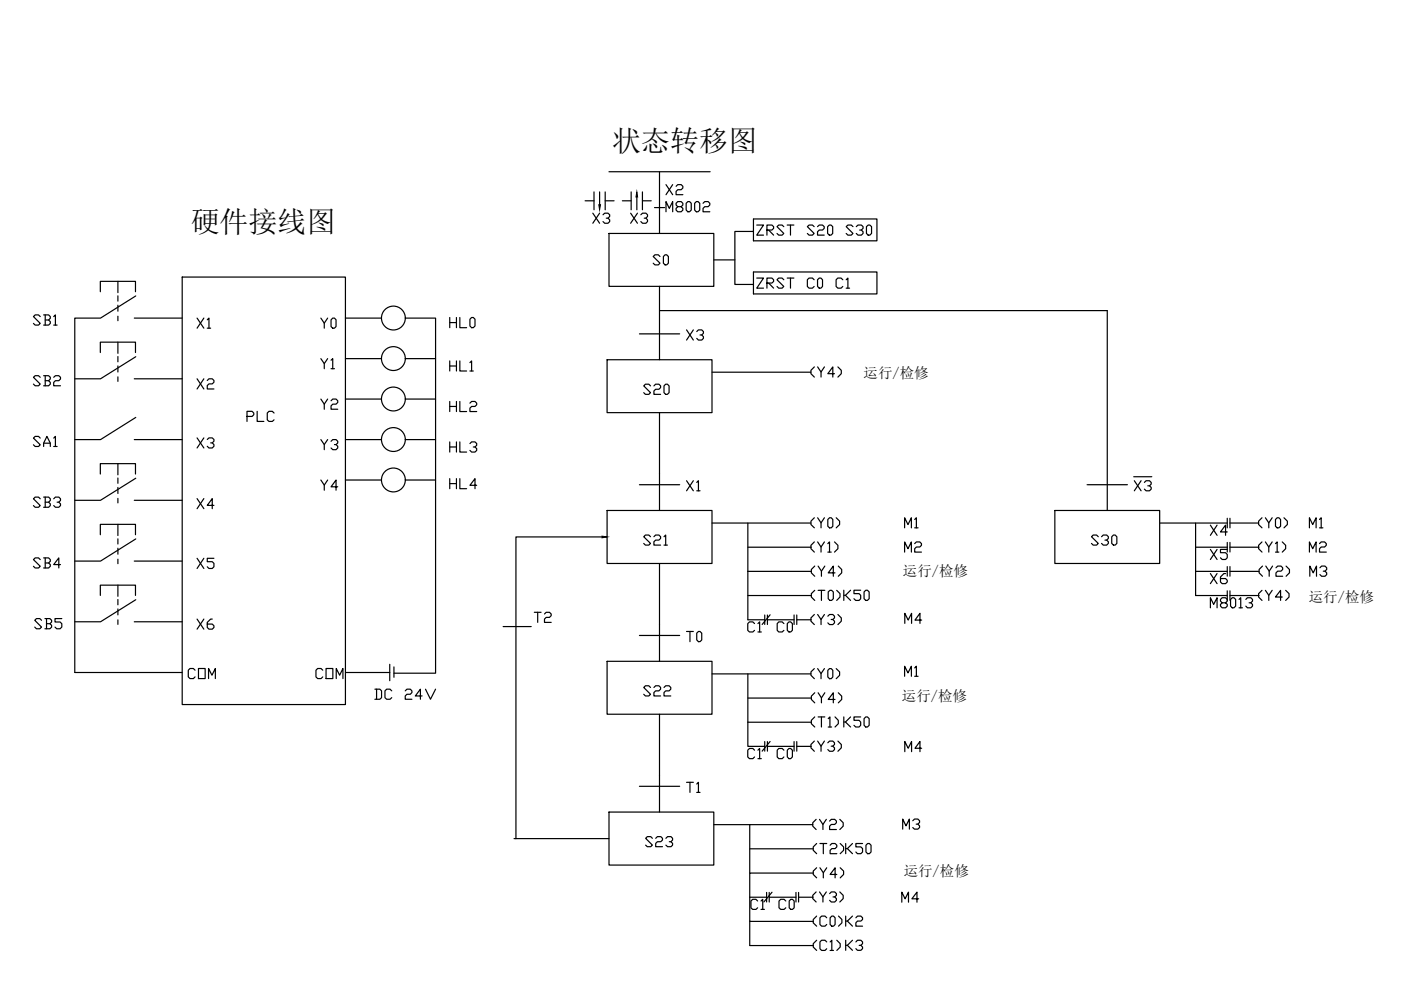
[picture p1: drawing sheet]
<svg xmlns="http://www.w3.org/2000/svg" width="297mm" height="210mm" viewBox="0 0 297 210" stroke-linecap="round" stroke-linejoin="round" font-family="sans-serif">
<!-- layer: 0 -->
<g fill="none" stroke="#000" stroke-width=".25">
<path d="M129.1 36.4h21.5M139.8 36.4v13.1M25 59.7v2.3M38.6 58.7h34.6v90.7h-34.6zM124.1 42.6h1.8M125.9 40.7v3.8M127.1 40.7v2.7M128.3 42.6h1.9M128.3 40.7v3.8M129.1 49.5h22.2v11.2h-22.2zM132 42.6h1.8M133.8 40.7v3.8"/>
<path d="M135 41.8v2.7M136.2 40.7v3.8M136.2 42.6h1.9M151.3 55.1h4.5M159.7 51.1h26.2v-4.7h-26.2v2.7h-3.9v11.2h3.9M159.7 57.7h26.2v4.6h-26.2M21.3 61.9v-2.2h7.4v2.2M21.3 74.7v-2.2h7.4v2.2M25 62.7v1.1M25 64.7v1.3M25 67v1M25 72.5v2.4"/>
<path d="M25 75.6v1.1M25 77.6v1.3M25 79.9v1M28.5 67.4h10.1M28.8 62.7l-7.5 4.7h-5.4v75.2h22.7M28.8 75.6l-7.5 4.7h-5.4M73.2 67.4h7.7M73.2 76h7.7M85.9 67.4h6.5v75.3h-8.9M85.9 76h6.5M95.4 67.3v2.2M95.4 68.4h1.4"/>
<path d="M96.8 67.3v2.2M97.5 67.3v2.2h1.4M99.6 67.7l.4-.4h.4l.3 .4v1.4l-.3 .4h-.4l-.4-.4zM128.7 76.3h22.3v11.2h-22.3zM135.6 70.8h8.5M139.8 60.7v15.6M139.8 65.9h95v42.3M151 78.9h20.9M25 98.3v2.4M28.5 93.2h10.1M28.5 80.3h10.1M28.8 88.5l-7.5 4.7h-5.4"/>
<path d="M73.2 84.6h7.7M73.2 93.2h7.7M85.9 84.6h6.5M85.9 93.2h6.5M139.8 87.5v20.7M21.3 100.5v-2.2h7.4v2.2M21.3 113.4v-2.2h7.4v2.2M25 101.4v1.1M25 103.3v1.3M25 105.7v.9M25 111.2v2.3M25 114.2v1.1"/>
<path d="M25 116.2v1.3M25 118.6v.9M28.5 106.1h10.1M28.5 119h10.1M28.8 101.4l-7.5 4.7h-5.4M28.8 114.3l-7.5 4.7h-5.4M73.2 101.8h7.7M85.9 101.8h6.5M127.6 113.8h-18.2v64M128.7 108.2h22.3v11.3h-22.3zM135.6 102.8h8.5M139.8 119.5v20.7"/>
<path d="M151 110.9h20.9M158.6 110.9v20.5M158.6 116h13.4M223.6 108.2h22.3v11.3h-22.3zM230.5 102.8h8.5M245.9 110.9h14.3M253.5 116h6.7M253.5 110.9v15.4h6.7M260.8 110.9h6M260.8 116h6.1M21.3 126.2v-2.1h7.4v2.1M25 124.1v2.3"/>
<path d="M25 127.1v1.1M25 129.1v1.3M25 131.4v1M28.5 131.8h10.1M28.8 127.2l-7.5 4.6h-5.4M106.7 132.8h5.9M135.6 134.7h8.5M158.6 121.1h13.4M158.6 126.3h13.4M168.9 131.4h3.1M253.5 121.1h6.7M260.8 121.1h6.1"/>
<path d="M73.2 142.6h9.4M82.6 140.9v3.4M83.5 141.4v2.2M128.7 140.2h22.3v11.2h-22.3zM139.8 151.4v20.8M151 142.9h20.9M158.6 153.1v5.1h3.5M158.6 142.9v10.2M158.6 148h13.4M158.6 153.1h13.4M168.9 158.2h3.1M109 177.8h20.1"/>
<path d="M129.1 172.2h22.2v11.2h-22.2zM135.6 166.7h8.5M151.3 174.8h21M159 174.8v10.3M159 180h13.4M159 195.4v5.1h13.4M169.3 190.2h3.1M172.4 185.1h-13.4v10.3h13.4"/>
<circle cx="83.4" cy="67.4" r="2.53"/>
<circle cx="83.4" cy="76" r="2.53"/>
<circle cx="83.4" cy="93.2" r="2.53"/>
<circle cx="83.4" cy="84.6" r="2.53"/>
<circle cx="83.4" cy="101.8" r="2.53"/>
</g>
<path d="M135 40.7l.2 1.1h-.4zM127.6 113.7l1.1 .1-1.1 .2z" fill="#000" stroke="#000" stroke-width=".21"/>
<g font-size="6.1">
<text x="129.8" y="32.1">状态转移图</text>
<text x="40.4" y="49.2">硬件接线图</text>
</g>
<g font-size="5.7">
<text x="140.4" y="42.7">X2</text>
<text x="135.5" y="85">S20</text>
<text x="112.5" y="133.3">T2</text>
<text x="171.4" y="182.4">(T2)</text>
<text x="178.5" y="182.4">K50</text>
</g>
<g font-size="5.3">
<text x="140.4" y="46.2">M8002</text>
<text x="124.9" y="48.7">X3</text>
<text x="133" y="48.7">X3</text>
<text x="159.5" y="51.2">ZRST S20 S30</text>
<text x="137.6" y="57.5">S0</text>
<text x="159.5" y="62.4">ZRST C0 C1</text>
<text x="6.3" y="70.2">SB1</text>
<text x="40.9" y="70.9">X1</text>
<text x="67" y="70.9">Y0</text>
<text x="144.6" y="73.4">X3</text>
<text x="6.3" y="82.9">SB2</text>
<text x="40.9" y="83.6">X2</text>
<text x="67" y="79.4">Y1</text>
<text x="94.5" y="79.7">HL1</text>
<text x="171.1" y="81.1">(Y4)</text>
<text x="67" y="87.8">Y2</text>
<text x="94.5" y="88.5">HL2</text>
<text x="6.3" y="96">SA1</text>
<text x="51.5" y="90.7">PLC</text>
<text x="40.9" y="96.3">X3</text>
<text x="67" y="96.7">Y3</text>
<text x="94.5" y="97">HL3</text>
<text x="67" y="105.1">Y4</text>
<text x="94.5" y="104.8">HL4</text>
<text x="144.6" y="105.1">X1</text>
<text x="239.5" y="105.1">X3</text>
<text x="6.3" y="108.7">SB3</text>
<text x="40.9" y="109">X4</text>
<text x="171.1" y="113.2">(Y0)</text>
<text x="190.9" y="113.2">M1</text>
<text x="266" y="113.2">(Y0)</text>
<text x="276.6" y="113.2">M1</text>
<text x="135.5" y="116.8">S21</text>
<text x="171.1" y="118.2">(Y1)</text>
<text x="190.9" y="118.2">M2</text>
<text x="230.4" y="116.8">S30</text>
<text x="255.8" y="119.9">X5</text>
<text x="255.8" y="114.7">X4</text>
<text x="266" y="118.2">(Y1)</text>
<text x="276.6" y="118.2">M2</text>
<text x="6.3" y="121.7">SB4</text>
<text x="40.9" y="121.7">X5</text>
<text x="171.1" y="123.5">(Y4)</text>
<text x="255.8" y="124.9">X6</text>
<text x="266" y="123.5">(Y2)</text>
<text x="276.9" y="123.5">M3</text>
<text x="171.1" y="128.4">(T0)</text>
<text x="178.2" y="128.4">K50</text>
<text x="255.8" y="130.2">M8013</text>
<text x="266" y="128.4">(Y4)</text>
<text x="6.3" y="134.4">SB5</text>
<text x="40.9" y="134.8">X6</text>
<text x="144.6" y="137.2">T0</text>
<text x="157.7" y="135.1">C1</text>
<text x="164" y="135.1">C0</text>
<text x="171.1" y="133.7">(Y3)</text>
<text x="190.9" y="133.3">M4</text>
<text x="39.2" y="145">COM</text>
<text x="66" y="145">COM</text>
<text x="78.7" y="149.6">DC 24V</text>
<text x="135.5" y="148.9">S22</text>
<text x="171.1" y="145">(Y0)</text>
<text x="190.9" y="144.6">M1</text>
<text x="171.1" y="150.3">(Y4)</text>
<text x="171.1" y="155.2">(T1)</text>
<text x="178.2" y="155.2">K50</text>
<text x="157.7" y="161.9">C1</text>
<text x="164" y="161.9">C0</text>
<text x="171.1" y="160.5">(Y3)</text>
<text x="190.9" y="160.5">M4</text>
<text x="144.6" y="169.3">T1</text>
<text x="171.4" y="177.1">(Y2)</text>
<text x="190.5" y="177.1">M3</text>
<text x="136.2" y="180.6">S23</text>
<text x="171.4" y="187.3">(Y4)</text>
<text x="158.4" y="194">C1</text>
<text x="164.4" y="194">C0</text>
<text x="171.4" y="197.6">(C0)</text>
<text x="171.4" y="192.6">(Y3)</text>
<text x="178.5" y="197.6">K2</text>
<text x="190.1" y="192.6">M4</text>
<text x="171.4" y="202.8">(C1)</text>
<text x="178.5" y="202.8">K3</text>
</g>
<g font-size="3.1">
<text x="183.1" y="80.1">运行/检修</text>
<text x="191.5" y="122.1">运行/检修</text>
<text x="277.5" y="127.7">运行/检修</text>
<text x="191.2" y="148.7">运行/检修</text>
<text x="191.6" y="185.8">运行/检修</text>
</g>
</svg>
